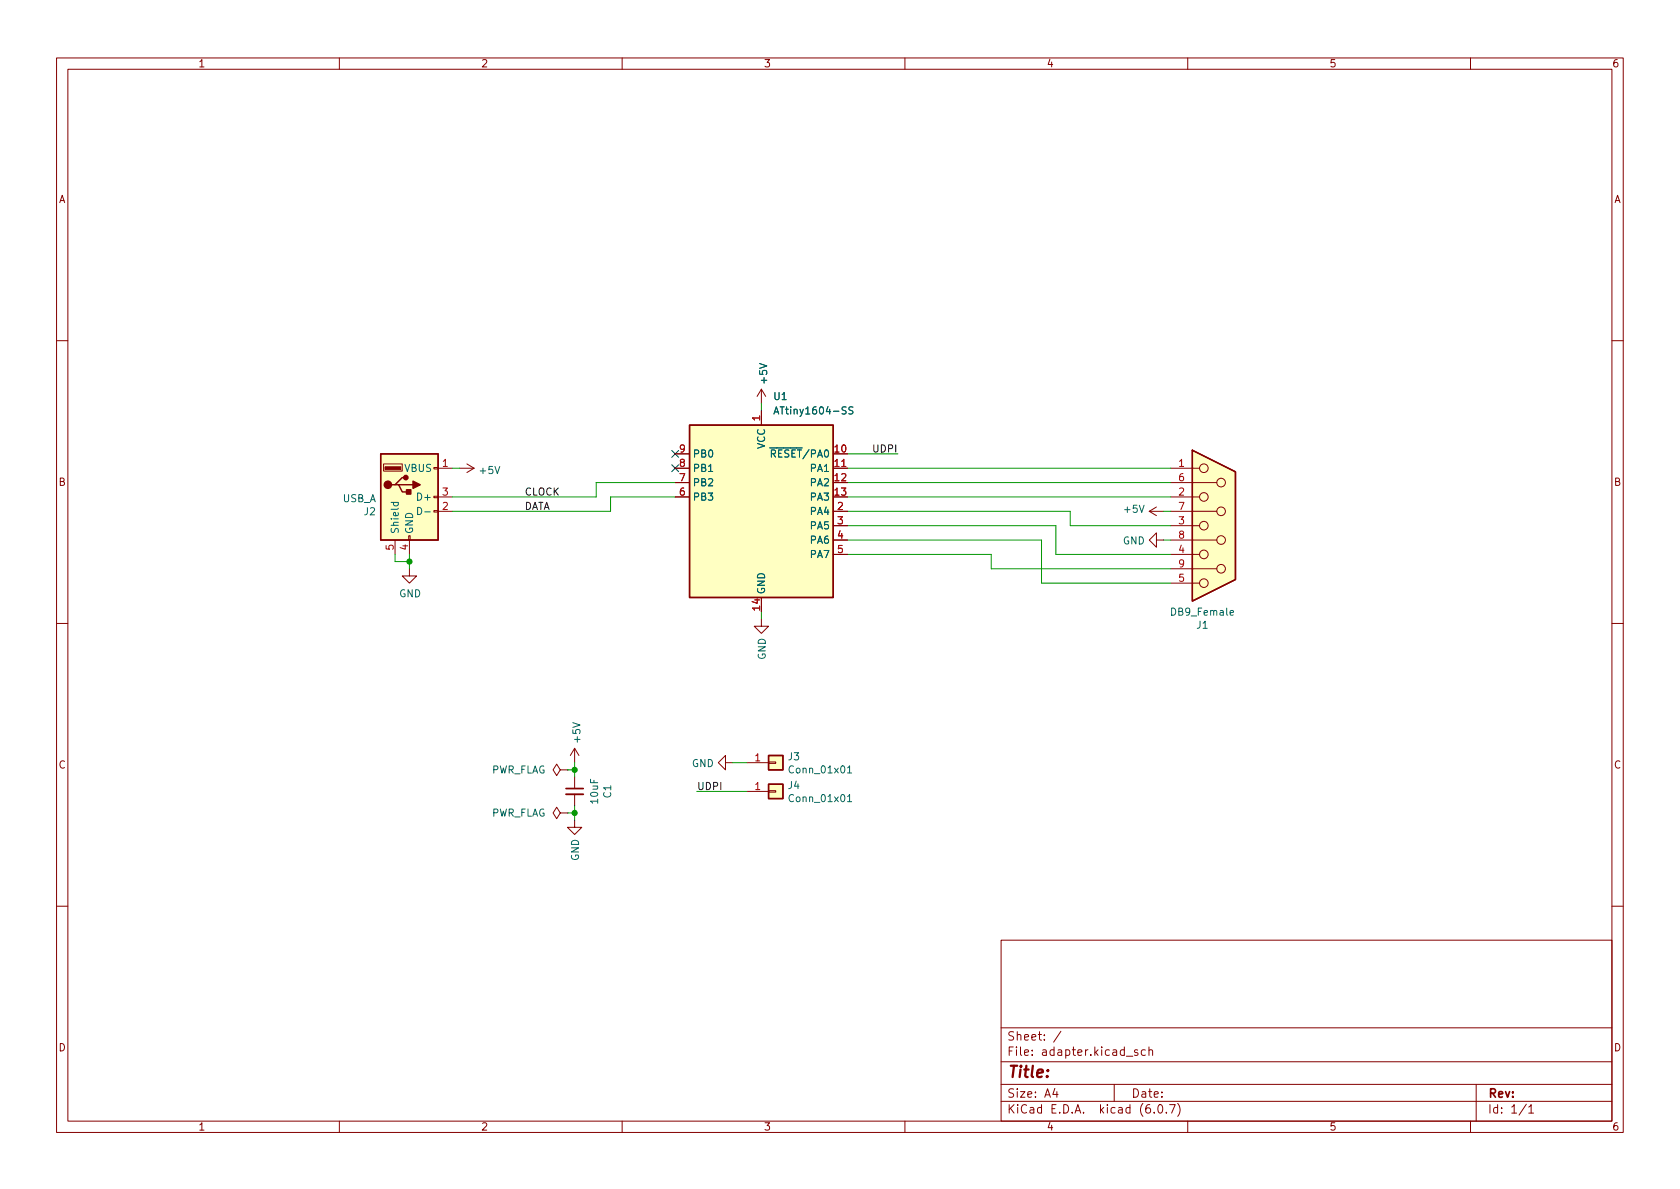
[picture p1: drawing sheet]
<svg xmlns="http://www.w3.org/2000/svg" width="297mm" height="210mm" viewBox="0 0 297 210" stroke-linecap="round" stroke-linejoin="round" font-family="sans-serif">
<g fill="none" stroke="#840000" stroke-width=".18">
<path d="M10 10.2h277v190.1h-277zM12 12.2h273v186.1h-273zM60 10.2v2M110 10.2v2M160 10.2v2M210 10.2v2M260 10.2v2M10 60.2h2M134.6 68.8l-.7 1.3M134.6 68.8v2.6M134.6 72.6v2.6M134.6 68.8l.8 1.3"/>
<path d="M285 60.2h2M67.8 82h3.3v1.3h-3.3zM69.8 95.5v2.5M72.3 94.7h.2v.8h-.2zM72.4 95.5v2.5M76.7 90.3h.8v.2h-.8zM76.7 87.8h.8v.2h-.8zM76.7 82.7h.8v.2h-.8zM77.5 82.8h2.5M77.5 90.4h2.5M77.5 87.9h2.5M81.3 82.8h2.5"/>
<path d="M82.5 82l1.3 .8M83.8 82.8l-1.3 .8M119.4 82.8h2.5M119.4 87.9h2.5M119.4 85.3h2.5M119.4 80.3h2.5M147.3 82.8h2.6M147.3 90.4h2.6M147.3 93h2.6M147.3 95.5h2.6M147.3 98h2.6M203.2 90.4h2.5"/>
<path d="M203.2 90.4l1.3 .8M204.5 95.5v-1.3l-1.3 1.3 1.3 1.3v-1.3h1.2M204.5 89.7l-1.3 .7M207 82.8h5.1M207 90.4h8.1M207 87.9h5.1M207 93h5.1M207 95.5h8.1M207 98h5.1M207 85.3h8.1M10 110.2h2M72.4 100.6v1.2h1.3l-1.3 1.3-1.3-1.3h1.3"/>
<path d="M134.6 109.5v1.2h1.3l-1.3 1.3-1.3-1.3h1.3M207 103.1h5.1M207 100.6h8.1M285 110.2h2M99.1 136.1l-.7-1-.6 1 .6 1.1 .7-1.1h1.2M100.3 136.1h.1M101.6 132.3v2.6M101.6 137.4v2M101.6 132.3l-.8 1.3M101.6 132.3l.8 1.3M128.3 134.9v-1.3l-1.3 1.3 1.3 1.2v-1.2h1.2M132.1 134.9h3.8"/>
<path d="M132.1 139.9h3.8M135.9 134.7h1.3v.3h-1.3zM135.9 139.8h1.3v.3h-1.3zM99.1 143.8l-.7-1.1-.6 1.1 .6 1 .7-1h1.2M100.3 143.8h.1M101.6 145v1.3h1.3l-1.3 1.3-1.3-1.3h1.3M101.6 140.5v2M10 160.2h2M177 166.3h108v32h-108zM285 160.2h2M60 198.3v2M110 198.3v2"/>
<path d="M160 198.3v2M177 194.8h108M177 191.8h108M177 187.8h108M177 181.8h108M186.5 192.5l-.4 1h1M186.9 193v1M187.6 182.4l-1.3 1.9M197 191.8v3M199.1 186.8h1.2M201.1 185.7l-.3-.1-.2 .2v.3l.5 .1v.4h-.5M202.5 185.7l-.4-.1-.3 .3v.4l.1 .3h.6"/>
<path d="M203.1 185.8l.3-.2 .3 .1 .1 .9M203.1 185.1v1.5M204.1 196.7v.1M204.9 195.4l.2-.1a.81 .81 0 0 1 .6 .7 .81 .81 0 0 1-.3 .8h-.2a.81 .81 0 0 1-.6-.6 .81 .81 0 0 1 .3-.8zM206.2 196.7v.1M206.8 195.3h1l-.7 1.5M208.2 195.1a1.72 1.72 0 0 1 0 2.3M210 198.3v2M260 198.3v2M261 191.8v6.5M269.9 195.3l-1.3 1.9M270.3 195.8l.4-.5v1.5"/>
<path d="M270.3 196.8h.9"/>
<circle cx="212.9" cy="93" r=".76"/>
<circle cx="212.9" cy="98" r=".76"/>
<circle cx="212.9" cy="82.8" r=".76"/>
<circle cx="212.9" cy="87.9" r=".76"/>
<circle cx="215.9" cy="90.4" r=".76"/>
<circle cx="215.9" cy="95.5" r=".76"/>
<circle cx="215.9" cy="85.3" r=".76"/>
<circle cx="212.9" cy="103.1" r=".76"/>
<circle cx="215.9" cy="100.6" r=".76"/>
</g>
<path d="M100.1 140.5h3" fill="none" stroke="#840000" stroke-width=".33"/>
<path d="M100.1 139.4h3" fill="none" stroke="#840000" stroke-width=".3"/>
<g fill="#ffffc2" stroke="#ffffc2" stroke-width=".18">
<path d="M135.9 133.6h2.5v2.5h-2.5z"/>
<path d="M67.3 80.3h10.2v15.2h-10.2z"/>
<path d="M121.9 75.2h25.4v30.5h-25.4z"/>
<path d="M135.9 138.7h2.5v2.5h-2.5z"/>
<path d="M210.8 79.6l7.6 3.8v19.1l-7.6 3.8z"/>
</g>
<path d="M121.9 75.2h25.4v30.5h-25.4zM210.8 79.6l7.6 3.8v19.1l-7.6 3.8zM67.3 80.3h10.2v15.2h-10.2zM69.8 85.7h.7l.6 1.3h1.3M70.5 85.7h2.5M71.8 84.4h-.7l-1.3 1.3h-.6M135.9 133.6h2.5v2.5h-2.5zM135.9 138.7h2.5v2.5h-2.5z" fill="none" stroke="#840000" stroke-width=".25"/>
<path d="M136.8 73.2l.5-1.3 .4 1.3M137 72.8h.6M150.8 72l-.5-.1-.2 .2v.3l.6 .3 .1 .3-.2 .2h-.5M69.2 88.8h1.2M69.6 88.8v.4l.2 .2 .6-.1v-.5M73.8 89.7a.64 .64 0 0 1 .8 .7 .64 .64 0 0 1-.8 .6zM75.1 90.5h1M149.9 135.8l.3-.4v1.3M149.9 136.7h.7M149.9 140.9l.3-.4v1.3M149.9 141.8h.7" fill="none" stroke="#006464" stroke-width=".18"/>
<g fill="#840000" stroke="#840000" stroke-width=".25">
<path d="M73 85.1l1.3 .6-1.3 .7z"/>
<path d="M71.9 86.6h.7v.8h-.7z"/>
<circle cx="68.6" cy="85.7" r=".63"/>
<circle cx="71.8" cy="84.4" r=".38"/>
</g>
<path d="M68.1 82.5h2.8v.6h-2.8z" fill="#840000" stroke="#840000" stroke-width=".18"/>
<g fill="none" stroke="#009600" stroke-width=".18">
<path d="M134.6 71.4v1.2M69.8 98v1.3h2.6M72.4 98v2.6M80 82.8h1.3M119.4 85.3h-14v2.6h-25.4M119.4 87.9h-11.5v2.5h-27.9M149.9 87.9h57.1M149.9 82.8h57.1M149.9 85.3h57.1M149.9 90.4h39.3v2.6h17.8M149.9 95.5h34.2v7.6h22.9M149.9 93h36.8v5h20.3"/>
<path d="M149.9 98h25.4v2.6h31.7M149.9 80.3h8.8M205.7 90.4h1.3M205.7 95.5h1.3M134.6 108.2v1.3M100.3 136.1h1.3M101.6 134.9v2.5M123.2 139.9h8.9M129.5 134.9h2.6M100.3 143.8h1.3M101.6 142.5v2.5"/>
</g>
<path d="M118.8 79.6l1.2 1.3M120 79.6l-1.2 1.3M118.8 82.2l1.2 1.2M120 82.2l-1.2 1.2" fill="none" stroke="#000084" stroke-width=".18"/>
<g fill="#009600" stroke="#009600" stroke-width=".18">
<circle cx="72.4" cy="99.3" r=".46"/>
<circle cx="101.6" cy="143.8" r=".46"/>
<circle cx="101.6" cy="136.1" r=".46"/>
</g>
<text font-size="2.8" fill="#840000" x="178" y="190.6">Title:</text>
<g font-size="2.1" fill="#840000">
<text x="178" y="184">Sheet: /</text>
<text x="178" y="186.7">File: adapter.kicad_sch</text>
<text x="178" y="196.9">KiCad E.D.A. kicad (6.0.7)</text>
<text x="178" y="194.1">Size: A4</text>
<text x="200" y="194.1">Date:</text>
<text x="263" y="194.1">Rev:</text>
<text x="263" y="196.9">Id: 1/1</text>
</g>
<g font-size="1.8" fill="#840000">
<text x="35" y="11.9">1</text>
<text x="85" y="11.9">2</text>
<text x="135" y="11.9">3</text>
<text x="185" y="11.9">4</text>
<text x="235" y="11.9">5</text>
<text x="285" y="11.9">6</text>
<text x="10.3" y="35.9">A</text>
<text x="285.3" y="35.9">A</text>
<text x="10.3" y="85.9">B</text>
<text x="285.3" y="85.9">B</text>
<text x="10.3" y="135.9">C</text>
<text x="285.3" y="135.9">C</text>
<text x="10.3" y="185.9">D</text>
<text x="285.3" y="185.9">D</text>
<text x="35" y="199.9">1</text>
<text x="85" y="199.9">2</text>
<text x="135" y="199.9">3</text>
<text x="185" y="199.9">4</text>
<text x="235" y="199.9">5</text>
<text x="285" y="199.9">6</text>
</g>
<g font-size="1.8" fill="#006464">
<text x="135.6" y="67.7" transform="rotate(-90 135.6 67.7)">+5V</text>
<text x="136.9" y="70.7">U1</text>
<text x="137.7" y="73.3">ATtiny1604-SS</text>
<text x="71.5" y="83.4">VBUS</text>
<text x="84.9" y="83.8">+5V</text>
<text x="122.4" y="83.4">PB1</text>
<text x="122.4" y="80.9">PB0</text>
<text x="135.3" y="79.4" transform="rotate(-90 135.3 79.4)">VCC</text>
<text x="135.6" y="80.9">~{RESET}/PA0</text>
<text x="143.4" y="83.4">PA1</text>
<text x="60.5" y="88.8">USB_A</text>
<text x="74.1" y="88.5">D+</text>
<text x="122.4" y="88.5">PB3</text>
<text x="122.4" y="86">PB2</text>
<text x="143.4" y="86">PA2</text>
<text x="143.4" y="88.5">PA3</text>
<text x="64.4" y="91.1">J2</text>
<text x="70.5" y="94.5" transform="rotate(-90 70.5 94.5)">Shield</text>
<text x="73" y="94.5" transform="rotate(-90 73 94.5)">GND</text>
<text x="143.4" y="91.1">PA4</text>
<text x="143.4" y="93.6">PA5</text>
<text x="198.9" y="90.7">+5V</text>
<text x="143.4" y="96.1">PA6</text>
<text x="143.4" y="98.7">PA7</text>
<text x="198.5" y="96.3">GND</text>
<text x="70.6" y="105.6">GND</text>
<text x="135.3" y="105.2" transform="rotate(-90 135.3 105.2)">GND</text>
<text x="207.3" y="108.9">DB9_Female</text>
<text x="211.6" y="111.2">J1</text>
<text x="135.4" y="116.7" transform="rotate(-90 135.4 116.7)">GND</text>
<text x="102.6" y="131.2" transform="rotate(-90 102.6 131.2)">+5V</text>
<text x="86.8" y="136.8">PWR_FLAG</text>
<text x="122.3" y="135.6">GND</text>
<text x="139.4" y="134.4">J3</text>
<text x="139.8" y="136.7">Conn_01x01</text>
<text x="105.7" y="142" transform="rotate(-90 105.7 142)">10uF</text>
<text x="108.1" y="141.1" transform="rotate(-90 108.1 141.1)">C1</text>
<text x="139.4" y="139.5">J4</text>
<text x="139.8" y="141.8">Conn_01x01</text>
<text x="86.8" y="144.4">PWR_FLAG</text>
<text x="102.4" y="152.3" transform="rotate(-90 102.4 152.3)">GND</text>
</g>
<g font-size="1.8" fill="#a90000">
<text x="134.4" y="74.4" transform="rotate(-90 134.4 74.4)">1</text>
<text x="78.2" y="82.5">1</text>
<text x="120.2" y="82.5">8</text>
<text x="120.2" y="80">9</text>
<text x="147.6" y="80">10</text>
<text x="147.6" y="82.5">11</text>
<text x="208.4" y="82.5">1</text>
<text x="78.2" y="87.6">3</text>
<text x="120.2" y="87.6">6</text>
<text x="120.2" y="85.1">7</text>
<text x="147.6" y="85.1">12</text>
<text x="147.6" y="87.6">13</text>
<text x="208.4" y="87.6">2</text>
<text x="208.4" y="85.1">6</text>
<text x="78.2" y="90.2">2</text>
<text x="148.1" y="90.2">2</text>
<text x="148.1" y="92.7">3</text>
<text x="148.1" y="95.2">4</text>
<text x="208.4" y="92.7">3</text>
<text x="208.4" y="90.2">7</text>
<text x="208.4" y="95.2">8</text>
<text x="69.6" y="97.3" transform="rotate(-90 69.6 97.3)">5</text>
<text x="72.1" y="97.3" transform="rotate(-90 72.1 97.3)">4</text>
<text x="148.1" y="97.8">5</text>
<text x="208.4" y="97.8">4</text>
<text x="208.4" y="100.3">9</text>
<text x="134.4" y="107.9" transform="rotate(-90 134.4 107.9)">14</text>
<text x="208.4" y="102.9">5</text>
<text x="133.5" y="134.6">1</text>
<text x="133.5" y="139.7">1</text>
</g>
<g font-size="1.8" fill="#0f0f0f">
<text x="154.5" y="80">UDPI</text>
<text x="92.7" y="87.6">CLOCK</text>
<text x="92.7" y="90.2">DATA</text>
<text x="123.2" y="139.7">UDPI</text>
</g>
</svg>
